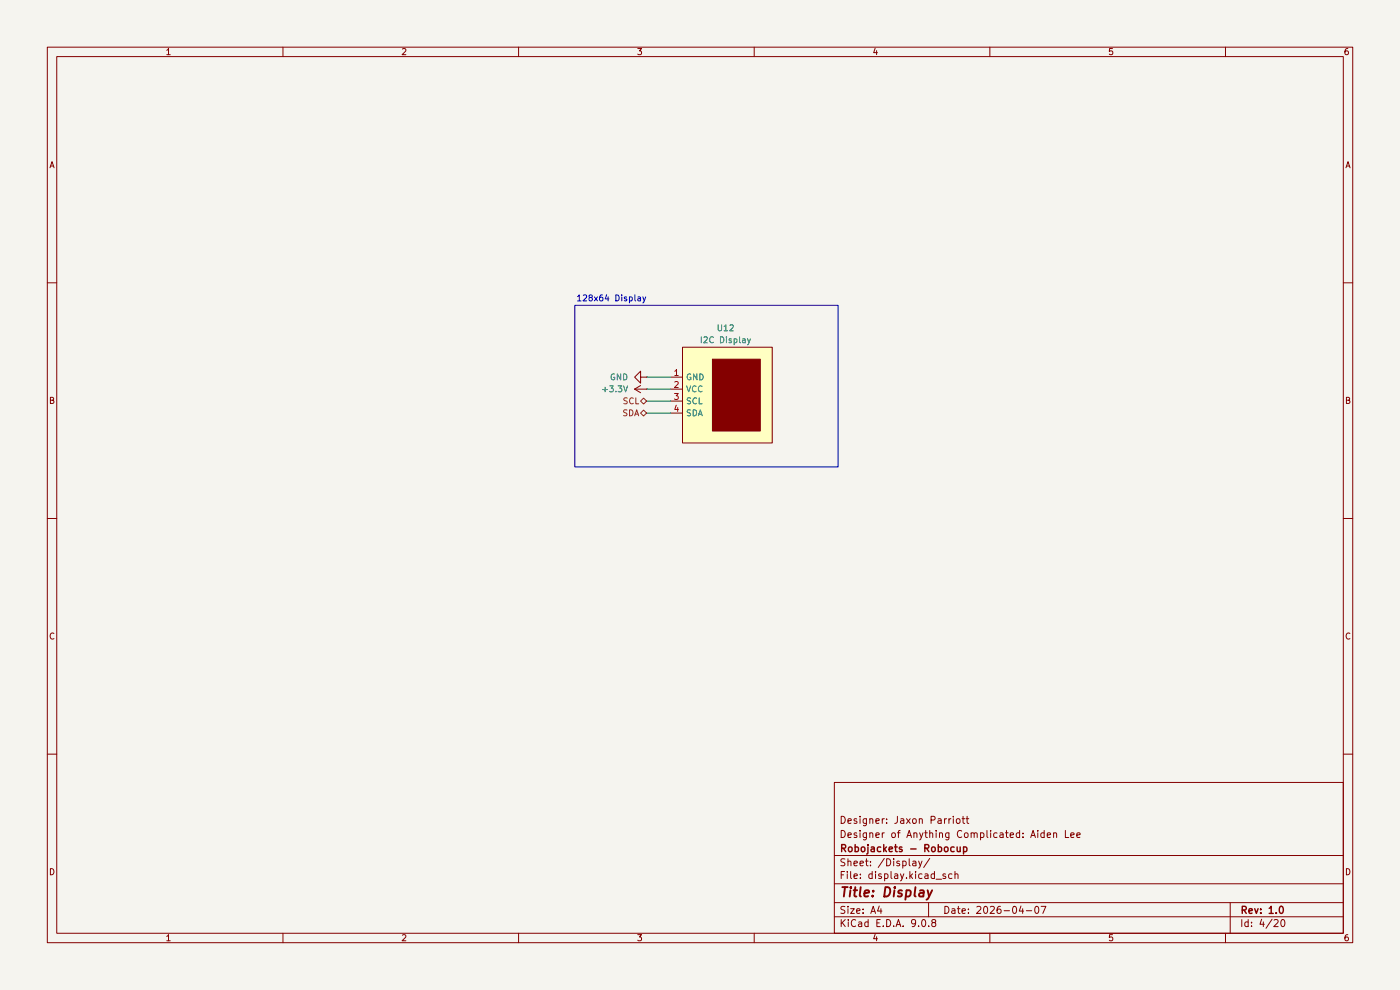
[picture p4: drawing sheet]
(kicad_sch
 (version 20260306)
 (generator "eeschema")
 (generator_version "10.0")
 (paper "A4")
 (title_block
  (title "Display")
  (date "2026-04-07")
  (rev "1.0")
  (company "Robojackets - Robocup")
  (comment 1 "Designer of Anything Complicated: Aiden Lee")
  (comment 2 "Designer: Jaxon Parriott"))
 (lib_symbols
  (symbol "Controller_Library:I2CDisplay" (exclude_from_sim no) (in_bom yes) (on_board yes)
   (in_pos_files yes)
   (duplicate_pin_numbers_are_jumpers no)
   (property "Reference" "U" (at 4.064 8.89 0) (show_name no) (do_not_autoplace no) (effects (font (size 1.27 1.27))))
   (property "Value" "" (at 0 0 0) (show_name no) (do_not_autoplace no) (effects (font (size 1.27 1.27))))
   (property "Footprint" "" (at 0 0 0) (show_name no) (do_not_autoplace no) (hide yes) (effects (font (size 1.27 1.27))))
   (property "Datasheet" "" (at 0 0 0) (show_name no) (do_not_autoplace no) (hide yes) (effects (font (size 1.27 1.27))))
   (property "Description" "" (at 0 0 0) (show_name no) (do_not_autoplace no) (hide yes) (effects (font (size 1.27 1.27))))
   (symbol "I2CDisplay_1_1"
    (rectangle (start -5.08 5.08) (end 13.97 -15.24) (stroke (width 0) (type solid)) (fill (type background)))
    (rectangle (start 1.27 2.54) (end 11.43 -12.7) (stroke (width 0) (type solid)) (fill (type outline)))
    (pin passive line (at -7.62 -1.27 0) (length 2.54) (name "GND" (effects (font (size 1.27 1.27)))) (number "1" (effects (font (size 1.27 1.27)))))
    (pin passive line (at -7.62 -3.81 0) (length 2.54) (name "VCC" (effects (font (size 1.27 1.27)))) (number "2" (effects (font (size 1.27 1.27)))))
    (pin bidirectional line (at -7.62 -6.35 0) (length 2.54) (name "SCL" (effects (font (size 1.27 1.27)))) (number "3" (effects (font (size 1.27 1.27)))))
    (pin bidirectional line (at -7.62 -8.89 0) (length 2.54) (name "SDA" (effects (font (size 1.27 1.27)))) (number "4" (effects (font (size 1.27 1.27))))))
   (embedded_fonts no))
  (symbol "power:+3.3V"
   (power global)
   (pin_numbers (hide yes))
   (pin_names
    (offset 0) (hide yes)) (exclude_from_sim no) (in_bom yes) (on_board yes)
   (in_pos_files yes)
   (duplicate_pin_numbers_are_jumpers no)
   (property "Reference" "#PWR" (at 0 -3.81 0) (show_name no) (do_not_autoplace no) (hide yes) (effects (font (size 1.27 1.27))))
   (property "Value" "+3.3V" (at 0 3.556 0) (show_name no) (do_not_autoplace no) (effects (font (size 1.27 1.27))))
   (property "Footprint" "" (at 0 0 0) (show_name no) (do_not_autoplace no) (hide yes) (effects (font (size 1.27 1.27))))
   (property "Datasheet" "" (at 0 0 0) (show_name no) (do_not_autoplace no) (hide yes) (effects (font (size 1.27 1.27))))
   (property "Description" "Power symbol creates a global label with name \"+3.3V\"" (at 0 0 0) (show_name no) (do_not_autoplace no) (hide yes) (effects (font (size 1.27 1.27))))
   (symbol "+3.3V_0_1"
    (polyline (pts (xy -0.762 1.27) (xy 0 2.54)) (stroke (width 0) (type default)) (fill (type none)))
    (polyline (pts (xy 0 2.54) (xy 0.762 1.27)) (stroke (width 0) (type default)) (fill (type none)))
    (polyline (pts (xy 0 0) (xy 0 2.54)) (stroke (width 0) (type default)) (fill (type none))))
   (symbol "+3.3V_1_1"
    (pin power_in line (at 0 0 90) (length 0) (name "" (effects (font (size 1.27 1.27)))) (number "1" (effects (font (size 1.27 1.27))))))
   (embedded_fonts no))
  (symbol "power:GND"
   (power global)
   (pin_numbers (hide yes))
   (pin_names
    (offset 0) (hide yes)) (exclude_from_sim no) (in_bom yes) (on_board yes)
   (in_pos_files yes)
   (duplicate_pin_numbers_are_jumpers no)
   (property "Reference" "#PWR" (at 0 -6.35 0) (show_name no) (do_not_autoplace no) (hide yes) (effects (font (size 1.27 1.27))))
   (property "Value" "GND" (at 0 -3.81 0) (show_name no) (do_not_autoplace no) (effects (font (size 1.27 1.27))))
   (property "Footprint" "" (at 0 0 0) (show_name no) (do_not_autoplace no) (hide yes) (effects (font (size 1.27 1.27))))
   (property "Datasheet" "" (at 0 0 0) (show_name no) (do_not_autoplace no) (hide yes) (effects (font (size 1.27 1.27))))
   (property "Description" "Power symbol creates a global label with name \"GND\" , ground" (at 0 0 0) (show_name no) (do_not_autoplace no) (hide yes) (effects (font (size 1.27 1.27))))
   (symbol "GND_0_1"
    (polyline (pts (xy 0 0) (xy 0 -1.27) (xy 1.27 -1.27) (xy 0 -2.54) (xy -1.27 -1.27) (xy 0 -1.27)) (stroke (width 0) (type default)) (fill (type none))))
   (symbol "GND_1_1"
    (pin power_in line (at 0 0 270) (length 0) (name "" (effects (font (size 1.27 1.27)))) (number "1" (effects (font (size 1.27 1.27))))))
   (embedded_fonts no)))
 (rectangle
  (start 121.92 64.77)
  (end 177.8 99.06)
  (stroke (width 0) (type default))
  (fill (type none)))
 (text "128x64 Display"
  (exclude_from_sim no)
  (at 122.174 63.5 0)
  (effects (font (size 1.27 1.27)) (justify left)))
 (wire
  (pts (xy 137.16 82.55) (xy 142.24 82.55))
  (stroke (width 0) (type default)))
 (wire
  (pts (xy 137.16 85.09) (xy 142.24 85.09))
  (stroke (width 0) (type default)))
 (wire
  (pts (xy 137.16 80.01) (xy 142.24 80.01))
  (stroke (width 0) (type default)))
 (wire
  (pts (xy 137.16 87.63) (xy 142.24 87.63))
  (stroke (width 0) (type default)))
 (hierarchical_label "SCL"
  (shape bidirectional)
  (at 137.16 85.09 180)
  (effects (font (size 1.27 1.27)) (justify right)))
 (hierarchical_label "SDA"
  (shape bidirectional)
  (at 137.16 87.63 180)
  (effects (font (size 1.27 1.27)) (justify right)))
 (symbol
  (lib_id "power:GND")
  (at 137.16 80.01 270)
  (unit 1)
  (body_style 1)
  (exclude_from_sim no)
  (in_bom yes)
  (on_board yes)
  (in_pos_files yes)
  (dnp no)
  (fields_autoplaced yes)
  (property "Reference" "#PWR056" (at 130.81 80.01 0) (hide yes) (show_name no) (do_not_autoplace no) (effects (font (size 1.27 1.27))))
  (property "Value" "GND" (at 133.35 80.0099 90) (show_name no) (do_not_autoplace no) (effects (font (size 1.27 1.27)) (justify right)))
  (property "Footprint" "" (at 137.16 80.01 0) (hide yes) (show_name no) (do_not_autoplace no) (effects (font (size 1.27 1.27))))
  (property "Datasheet" "" (at 137.16 80.01 0) (hide yes) (show_name no) (do_not_autoplace no) (effects (font (size 1.27 1.27))))
  (property "Description" "Power symbol creates a global label with name \"GND\" , ground" (at 137.16 80.01 0) (hide yes) (show_name no) (do_not_autoplace no) (effects (font (size 1.27 1.27))))
  (pin "1"))
 (symbol
  (lib_id "power:+3.3V")
  (at 137.16 82.55 90)
  (unit 1)
  (body_style 1)
  (exclude_from_sim no)
  (in_bom yes)
  (on_board yes)
  (in_pos_files yes)
  (dnp no)
  (fields_autoplaced yes)
  (property "Reference" "#PWR057" (at 140.97 82.55 0) (hide yes) (show_name no) (do_not_autoplace no) (effects (font (size 1.27 1.27))))
  (property "Value" "+3.3V" (at 133.35 82.5499 90) (show_name no) (do_not_autoplace no) (effects (font (size 1.27 1.27)) (justify left)))
  (property "Footprint" "" (at 137.16 82.55 0) (hide yes) (show_name no) (do_not_autoplace no) (effects (font (size 1.27 1.27))))
  (property "Datasheet" "" (at 137.16 82.55 0) (hide yes) (show_name no) (do_not_autoplace no) (effects (font (size 1.27 1.27))))
  (property "Description" "Power symbol creates a global label with name \"+3.3V\"" (at 137.16 82.55 0) (hide yes) (show_name no) (do_not_autoplace no) (effects (font (size 1.27 1.27))))
  (pin "1"))
 (symbol
  (lib_id "Controller_Library:I2CDisplay")
  (at 149.86 78.74 0)
  (unit 1)
  (body_style 1)
  (exclude_from_sim no)
  (in_bom yes)
  (on_board yes)
  (in_pos_files yes)
  (dnp no)
  (property "Reference" "U12" (at 153.924 69.596 0) (show_name no) (do_not_autoplace no) (effects (font (size 1.27 1.27))))
  (property "Value" "I2C Display" (at 153.924 72.136 0) (show_name no) (do_not_autoplace no) (effects (font (size 1.27 1.27))))
  (property "Footprint" "ControllerLib:LCD_OLED_128X64_1.3_I2C" (at 149.86 78.74 0) (hide yes) (show_name no) (do_not_autoplace no) (effects (font (size 1.27 1.27))))
  (property "Datasheet" "" (at 149.86 78.74 0) (hide yes) (show_name no) (do_not_autoplace no) (effects (font (size 1.27 1.27))))
  (property "Description" "" (at 149.86 78.74 0) (hide yes) (show_name no) (do_not_autoplace no) (effects (font (size 1.27 1.27))))
  (pin "3")
  (pin "2")
  (pin "1")
  (pin "4")))
